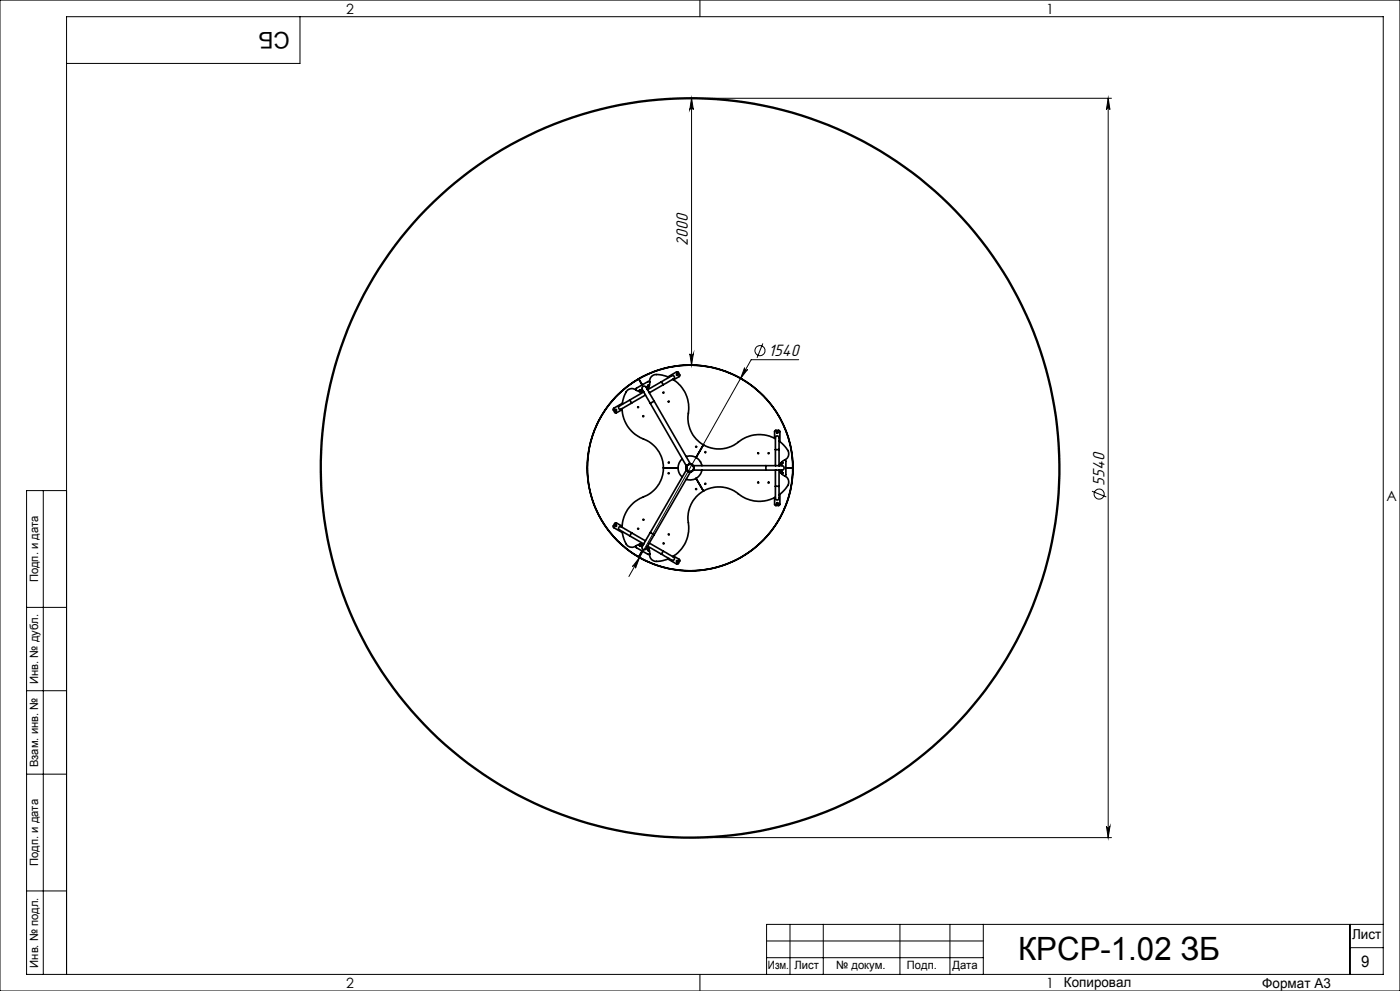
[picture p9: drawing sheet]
<svg xmlns="http://www.w3.org/2000/svg" width="420mm" height="297mm" viewBox="0 0 420 297" stroke-linecap="round" stroke-linejoin="round" font-family="sans-serif">
<g fill="none" stroke="#000" stroke-width=".3">
<path d="M0 0h420v297h-420zM90 5v14h-70M210 0v5M207 29.5h126.4M207.5 29.5l.5 3.3a.53 .53 0 0 0-.5-.5 .53 .53 0 0 0-.6 .5zM207.5 29.5v79.9M332.5 29.5l.5 3.3a.53 .53 0 0 0-.5-.5 .53 .53 0 0 0-.6 .5zM332.5 29.5v221.5M206.9 106a.53 .53 0 0 0 .6 .5 .53 .53 0 0 0 .5-.5l-.5 3.4zM207 109.4h1.5M223.4 110.2a.52 .52 0 0 0 .2 .7 .52 .52 0 0 0 .7-.2l-2.1 2.7zM228.8 102.9l-1.7 4.3"/>
<path d="M239.6 107.8h-14.2l-36.7 65M13 147v145M20 147h-12v145h407v-287h-395v287M237.8 140.3a30.8 30.8 0 0 1-46.8 26.2M327.6 147.2l4.3 1.7M191.9 167.1l-1.3 3.2a.51 .51 0 0 0-.2-.7 .51 .51 0 0 0-.6 .2zM8 182h12M8 207h12M8 232h12M207 251h126.4M331.9 247.6a.53 .53 0 0 0 .6 .6 .53 .53 0 0 0 .5-.6l-.5 3.4zM8 267h12"/>
<path d="M237 277v15M247 277v15M270 277v15M285 277v15M295 277v15M405 277v15M415 277h-185v15M210 292v5M230 282h65M230 287h65M405 284h10"/>
<circle cx="228" cy="105.1" r="1.52"/>
<circle cx="329.7" cy="148.1" r="1.51"/>
</g>
<circle cx="207" cy="140.2" r="110.8" fill="none" stroke="#000" stroke-width=".7" stroke-linecap="butt"/>
<g fill="#000">
<path d="M206.9 106a.53 .53 0 0 0 .6 .5 .53 .53 0 0 0 .5-.5l-.5 3.4zM207.5 29.5l.5 3.3a.53 .53 0 0 0-.5-.5 .53 .53 0 0 0-.6 .5zM331.9 247.6a.53 .53 0 0 0 .6 .6 .53 .53 0 0 0 .5-.6l-.5 3.4zM332.5 29.5l.5 3.3a.53 .53 0 0 0-.5-.5 .53 .53 0 0 0-.6 .5z"/>
<path d="M191.9 167.1l-2.1 2.7a.51 .51 0 0 1 .7-.2 .51 .51 0 0 1 .1 .7zM223.4 110.2l-1.2 3.2 2.1-2.7a.52 .52 0 0 1-.7 .2 .52 .52 0 0 1-.2-.7z"/>
</g>
<g fill="none" stroke="#000" stroke-width=".5">
<path d="M188.9 119.9l-2.6 1.5a.66 .66 0 0 0-.7 .6 .66 .66 0 0 0 .5 .7l3.4-1.9M188.9 119.9l.6 .9M191.6 113.5v.1M191.6 113.6a30.8 30.8 0 0 1 46.2 26.6M191.6 113.6a30.8 30.8 0 0 0 0 53.3M191.6 113.6l1.1 1.8M191.7 117.3l.1-.3 .3-.1 .1 .3-.2 .2M193 117.3a4 4 0 0 1-3-.8 2.27 2.27 0 0 0-2.7 2l-.6 2.7M193.1 117.5l2 3.4M193.1 117.5l-4.2 2.4M193.6 118.4l-4.1 2.4M194.3 116.8l-.2-.2a.77 .77 0 0 0-1.1-.8 .77 .77 0 0 0-.1 1.3l.2 .4"/>
<path d="M194.3 116.8l2 3.4M194.8 115.5l-.5 .1 .1 .3 .3-.1M194.9 114.5l-.1 1.1-.6 1M194.9 114.5l-.5-.1-3.5 1.9-.2 .5M198.4 114.4l2.8-1.6a.64 .64 0 0 1 1.1 0 .64 .64 0 0 1-.6 1l-2.7 1.5M198.4 114.4l.6 .9M198.4 114.4l-4.1 2.4M199 115.3l-4.2 2.4M200.4 113l2.6-1.6 .5 .1 .4 1.2-1.8 1.1M200.7 113.1a5.9 5.9 0 0 0-5-.5l-.6 .8-.2 1.1M201.8 113.7a10.5 10.5 0 0 1 4.6 11.5 9.3 9.3 0 0 0 4.6 8.1M186.6 122.4a10.5 10.5 0 0 0 7.7 9.8 9.2 9.2 0 0 1 4.7 8"/>
<path d="M186.7 120.9l-2.8 1.7 .7 1.2 2.1-1M196.3 120.2l10.7 18.7-1.1 .7-10.8-18.7M196.3 120.2l-1.2 .7M204.7 137.5a3.6 3.6 0 0 0 0 5.5M205.8 136.8a3.6 3.6 0 0 1 4.8 2.8M206.3 139.4a1.16 1.16 0 0 0 0 1.7M206.7 139.1a1.23 1.23 0 0 1 1.5 .9M207.6 139.2v.1M211 133.3l-2.2 3.8M229.8 139.6h3.9M229.8 139.6h-21.6v1.3h21.6M229.8 139.6v1.3"/>
<path d="M232.4 131.3l.1-2.2h1.4l.1 3.3M232.6 134.8v-3.2a.65 .65 0 0 1 .6-1 .65 .65 0 0 1 .5 1v3.2M232.6 131.5a10.4 10.4 0 0 0-12.3 1.8 9.4 9.4 0 0 1-9.3 0M232.6 134.8h1.1M232.6 134.8v4.8M233.7 139.6h.5a.75 .75 0 0 1 1 .7 .75 .75 0 0 1-1.1 .6h-.4M233.7 132.1a6 6 0 0 1 2.9 4.2l-.5 1.1-.7 .5M233.7 134.8v4.8M234.4 138.6h.3M234.6 138.4l.1 .6h-.3v-.3M235.4 137.9l-.9 .6-.6 1.1M235.4 137.9l.4 .3v4.1l-.4 .3"/>
<path d="M186.7 157.7l-2.1-1-.7 1.2 2.8 1.7M186.7 159.3a5.8 5.8 0 0 0 2.1 4.6 2.7 2.7 0 0 0 2.7-.6l1.5-.1M189.5 159.7l-2.7-1.6a.63 .63 0 0 0-1.2 0 .63 .63 0 0 0 .6 .9l2.7 1.6M189.5 159.7l-.6 .9M189.5 159.7l4.1 2.4M195.1 159.6l-2 3.4M195.1 159.6l10.8-18.7 .9 .5 .2 .2-10.7 18.7M195.1 159.6l1.2 .7M199 140.2a9.6 9.6 0 0 1-7 9.2 10 10 0 0 0-5.4 8.6M199 140.2h4.4M205.9 140.2h.1M207.6 141.2h.1"/>
<path d="M208.2 140.5a1.15 1.15 0 0 1-1.5 .9M208.8 143.4l2.2 3.8M210.6 140.9a3.6 3.6 0 0 1-4.8 2.7M211 147.2a9.6 9.6 0 0 1 11.4 1.5 9.9 9.9 0 0 0 10.2 .3M211 147.2a9.6 9.6 0 0 0-4.4 10.6 9.9 9.9 0 0 1-4.8 9M229.8 140.9h3.9M232.6 145.7v3.2a.65 .65 0 0 0 .6 1 .65 .65 0 0 0 .5-1v-3.2M232.6 145.7h1.1M232.6 140.9v4.8M233.7 140.9v4.8M233.9 140.9l.6 1.1 .9 .6M234 148.1l-.1 3.3h-1.4l-.1-2.2"/>
<path d="M234.4 141.8v-.3h.3l.1 .4-.2 .1M234.4 141.8h.3M235.4 142.6a2.22 2.22 0 0 1 .3 3.9l-2 1.8M235.8 140.2h2M237.8 140.2a30.8 30.8 0 0 1-46.2 26.7M188.9 160.6l4.2 2.4M190.7 163.7l.2 .4 3.5 2 .5-.1M192 163.1l.2 .2-.1 .3-.3-.1-.1-.3M192.7 165.1l-1.1 1.8M193.1 163l-.3 .5a.74 .74 0 0 0 .3 1.3 .74 .74 0 0 0 1-.8l.2-.3M194.2 163.9l.6 1.1 .1 1M194.3 163.7l4.1 2.4"/>
<path d="M194.7 164.7l-.3-.1-.1 .3 .5 .1M194.8 162.8l4.2 2.4M194.9 166a2.09 2.09 0 0 0 2.8 2.2l3-.8M196.3 160.3l-2 3.4M199 165.2l2.7 1.5a.64 .64 0 0 1 .6 1 .64 .64 0 0 1-1.1 0l-2.8-1.6M199 165.2l-.6 .9M202.1 166.6l1.8 1.2-.4 1.1-.5 .1-2.6-1.5"/>
<circle cx="192" cy="117.1" r=".17"/>
<circle cx="194.6" cy="115.6" r=".18"/>
<circle cx="199.1" cy="117.6" r=".14"/>
<circle cx="203.1" cy="112.3" r=".22"/>
<circle cx="203.2" cy="112.3" r=".14"/>
<circle cx="184.7" cy="122.9" r=".22"/>
<circle cx="184.7" cy="122.9" r=".14"/>
<circle cx="191.4" cy="122.1" r=".14"/>
<circle cx="193" cy="124.7" r=".15"/>
<circle cx="200.6" cy="138.6" r=".14"/>
<circle cx="200.6" cy="120.3" r=".15"/>
<circle cx="208.8" cy="133.9" r=".14"/>
<circle cx="211.6" cy="135.5" r=".14"/>
<circle cx="227.5" cy="135.8" r=".14"/>
<circle cx="230.6" cy="135.8" r=".13"/>
<circle cx="233.2" cy="129.6" r=".14"/>
<circle cx="233.2" cy="129.6" r=".22"/>
<circle cx="234.6" cy="138.8" r=".18"/>
<circle cx="184.7" cy="157.6" r=".23"/>
<circle cx="184.7" cy="157.6" r=".14"/>
<circle cx="191.4" cy="158.5" r=".13"/>
<circle cx="193" cy="155.7" r=".14"/>
<circle cx="200.6" cy="141.9" r=".14"/>
<circle cx="207" cy="140.2" r="30.8"/>
<circle cx="207" cy="140.2" r="1.14"/>
<circle cx="207" cy="140.3" r="1.08"/>
<circle cx="208.8" cy="146.6" r=".15"/>
<circle cx="211.6" cy="145" r=".14"/>
<circle cx="227.5" cy="144.6" r=".15"/>
<circle cx="230.6" cy="144.6" r=".14"/>
<circle cx="233.2" cy="150.9" r=".13"/>
<circle cx="233.2" cy="150.9" r=".22"/>
<circle cx="234.6" cy="141.8" r=".18"/>
<circle cx="191.9" cy="163.3" r=".18"/>
<circle cx="194.6" cy="164.8" r=".17"/>
<circle cx="199.1" cy="162.8" r=".14"/>
<circle cx="200.6" cy="160.2" r=".14"/>
<circle cx="203.1" cy="168.2" r=".22"/>
<circle cx="203.2" cy="168.2" r=".14"/>
</g>
<text font-size="9.6" x="305.4" y="287.8">КРСР-1.02 ЗБ</text>
<text font-size="6.9" x="86.9" y="9.4" transform="rotate(-180 86.9 9.4)">СБ</text>
<g font-size="5.1">
<text x="206.4" y="73.6" transform="rotate(-90 206.4 73.6)">2000</text>
<text x="230.5" y="106.6">1540</text>
<text x="331.3" y="145.6" transform="rotate(-90 331.3 145.6)">5540</text>
</g>
<text font-size="4.8" x="408.3" y="289.7">9</text>
<g font-size="4.2">
<text x="103.8" y="4.2">2</text>
<text x="313.8" y="4.2">1</text>
<text x="415.9" y="150.2">A</text>
<text x="103.8" y="296.2">2</text>
<text x="313.8" y="296.2">1</text>
</g>
<g font-size="4.1">
<text x="405.6" y="281.5">Лист</text>
<text x="319.2" y="295.9">Копировал</text>
<text x="378.7" y="296">Формат А3</text>
</g>
<g font-size="3.4">
<text x="11.4" y="174.5" transform="rotate(-90 11.4 174.5)">Подп. и дата</text>
<text x="11.4" y="205" transform="rotate(-90 11.4 205)">Инв. № дубл.</text>
<text x="11.4" y="229.9" transform="rotate(-90 11.4 229.9)">Взам. инв. №</text>
<text x="11.4" y="259.5" transform="rotate(-90 11.4 259.5)">Подп. и дата</text>
<text x="11.4" y="290" transform="rotate(-90 11.4 290)">Инв. № подл.</text>
<text x="230.4" y="290.4">Изм.</text>
<text x="238.3" y="290.4">Лист</text>
<text x="250.9" y="290.4">№ докум.</text>
<text x="272.1" y="290.4">Подп.</text>
<text x="285.7" y="290.5">Дата</text>
</g>
</svg>
